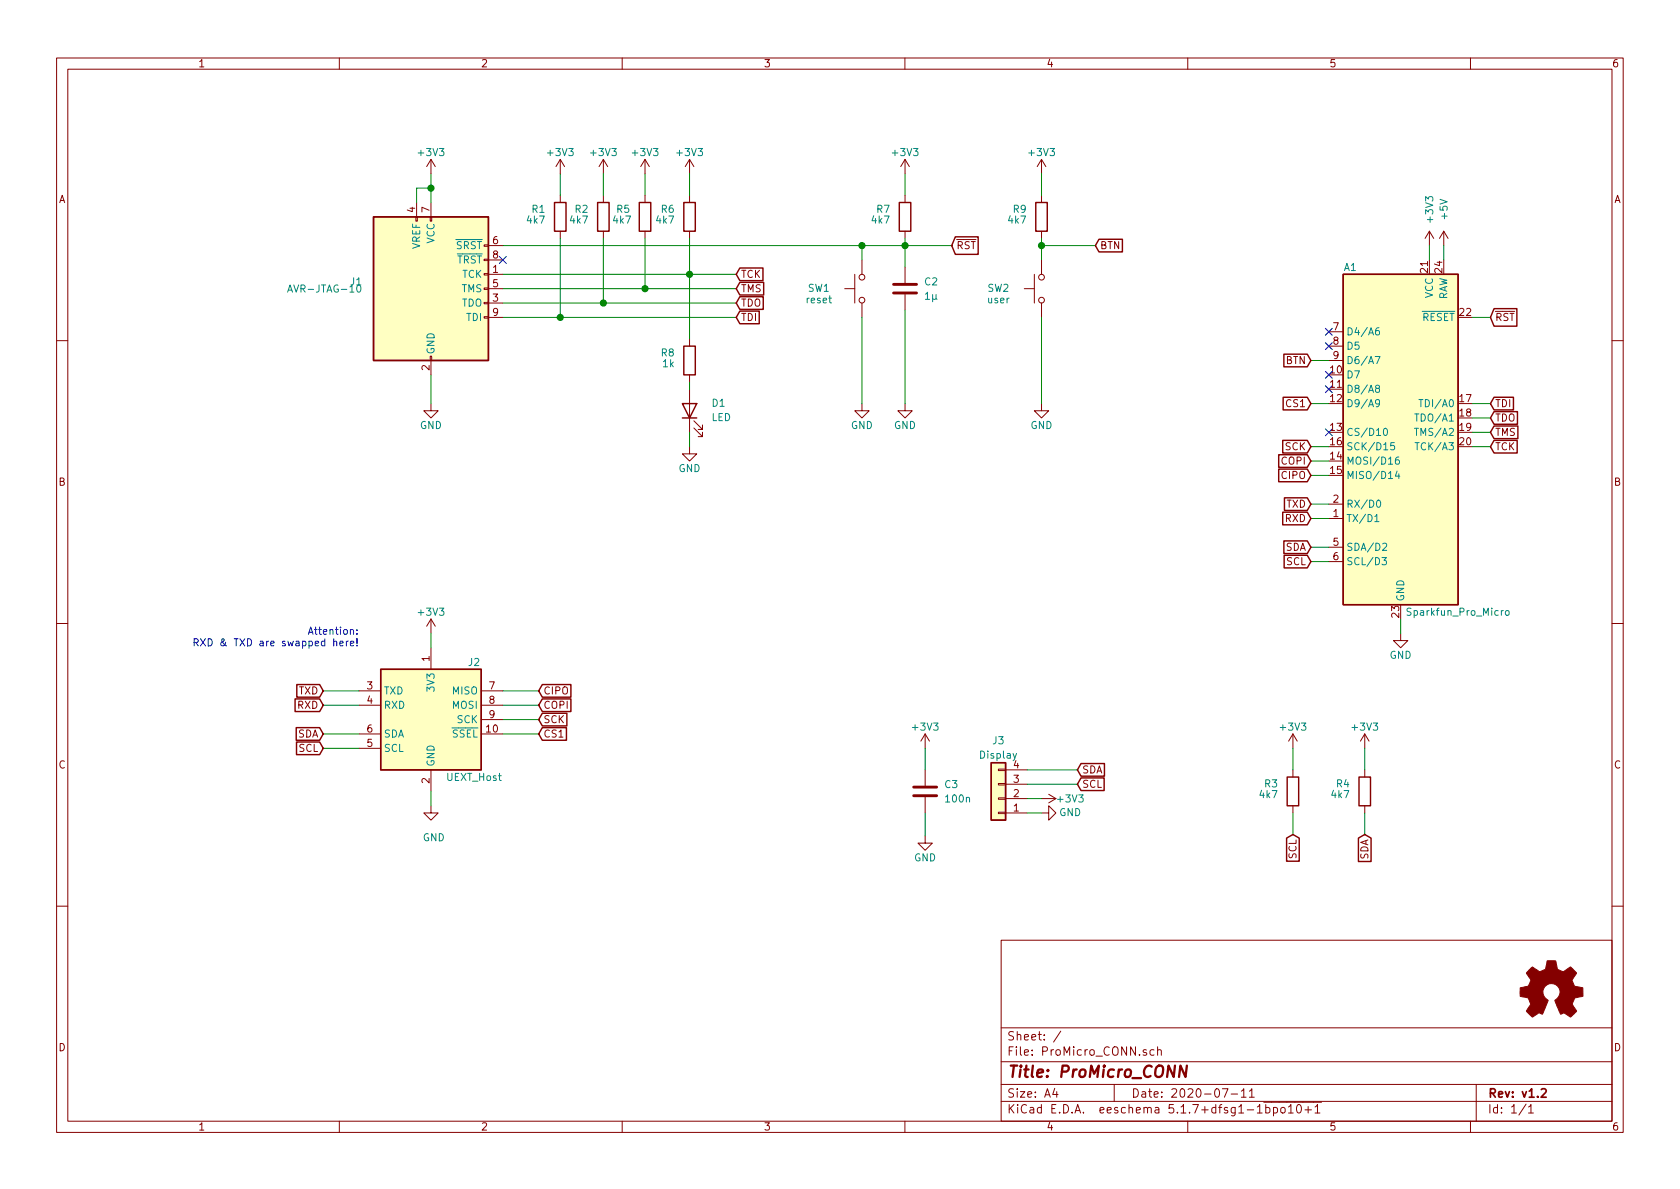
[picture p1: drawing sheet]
EESchema Schematic File Version 4
EELAYER 30 0
EELAYER END
$Descr A4 11693 8268
encoding utf-8
Sheet 1 1
Title "ProMicro_CONN"
Date "2020-07-11"
Rev "v1.2"
Comp ""
Comment1 ""
Comment2 ""
Comment3 ""
Comment4 ""
$EndDescr
Connection ~ 3000 1300
Connection ~ 3900 2200
Connection ~ 4200 2100
Connection ~ 4490 2000
Connection ~ 4800 1900
Connection ~ 6000 1700
Connection ~ 6300 1700
Wire Wire Line
	4800 2650 4800 2700
Wire Wire Line
	6300 1650 6300 1700
Wire Wire Line
	2900 1300 3000 1300
Wire Wire Line
	2900 1400 2900 1300
Wire Wire Line
	3000 1200 3000 1300
Wire Wire Line
	3000 1300 3000 1400
Wire Wire Line
	3000 4400 3000 4500
Wire Wire Line
	3000 5500 3000 5600
Wire Wire Line
	4800 3000 4800 3100
Wire Wire Line
	6000 1700 6000 1800
Wire Wire Line
	7150 5550 7250 5550
Wire Wire Line
	7150 5650 7250 5650
Wire Wire Line
	3900 1200 3900 1350
Wire Wire Line
	4200 1200 4200 1350
Wire Wire Line
	4490 1200 4490 1350
Wire Wire Line
	4800 1200 4800 1350
Wire Wire Line
	6300 1200 6300 1350
Wire Wire Line
	6300 1700 6300 1850
Wire Wire Line
	6440 5200 6440 5350
Wire Wire Line
	6440 5650 6440 5810
Wire Wire Line
	3000 2600 3000 2800
Wire Wire Line
	4800 1650 4800 1900
Wire Wire Line
	6000 1700 6300 1700
Wire Wire Line
	4490 1650 4490 2000
Wire Wire Line
	3500 2200 3900 2200
Wire Wire Line
	4200 1650 4200 2100
Wire Wire Line
	4800 1900 4800 2350
Wire Wire Line
	3900 1650 3900 2200
Wire Wire Line
	6000 2200 6000 2800
Wire Wire Line
	6300 2150 6300 2800
Wire Wire Line
	3500 2100 4200 2100
Wire Wire Line
	3500 2000 4490 2000
Wire Wire Line
	3500 1900 4800 1900
Wire Wire Line
	3500 1700 6000 1700
$Comp
L power:+3V3 #PWR0122
U 1 1
P 3000 1200
F 0 "#PWR0122" H 3000 1050 50  0001 C CNN
F 1 "+3V3" H 3000 1350 50  0000 C CNN
F 2 "" H 3000 1200 50  0001 C CNN
F 3 "" H 3000 1200 50  0001 C CNN
	1    3000 1200
	1    0    0    -1  
$EndComp
$Comp
L power:+3V3 #PWR0107
U 1 1
P 3000 4400
F 0 "#PWR0107" H 3000 4250 50  0001 C CNN
F 1 "+3V3" H 3000 4550 50  0000 C CNN
F 2 "" H 3000 4400 50  0001 C CNN
F 3 "" H 3000 4400 50  0001 C CNN
	1    3000 4400
	1    0    0    -1  
$EndComp
$Comp
L power:+3V3 #PWR0113
U 1 1
P 3900 1200
F 0 "#PWR0113" H 3900 1050 50  0001 C CNN
F 1 "+3V3" H 3900 1350 50  0000 C CNN
F 2 "" H 3900 1200 50  0001 C CNN
F 3 "" H 3900 1200 50  0001 C CNN
	1    3900 1200
	1    0    0    -1  
$EndComp
$Comp
L power:+3V3 #PWR0110
U 1 1
P 4200 1200
F 0 "#PWR0110" H 4200 1050 50  0001 C CNN
F 1 "+3V3" H 4200 1350 50  0000 C CNN
F 2 "" H 4200 1200 50  0001 C CNN
F 3 "" H 4200 1200 50  0001 C CNN
	1    4200 1200
	1    0    0    -1  
$EndComp
$Comp
L power:+3V3 #PWR0114
U 1 1
P 4490 1200
F 0 "#PWR0114" H 4490 1050 50  0001 C CNN
F 1 "+3V3" H 4490 1350 50  0000 C CNN
F 2 "" H 4490 1200 50  0001 C CNN
F 3 "" H 4490 1200 50  0001 C CNN
	1    4490 1200
	1    0    0    -1  
$EndComp
$Comp
L power:+3V3 #PWR0115
U 1 1
P 4800 1200
F 0 "#PWR0115" H 4800 1050 50  0001 C CNN
F 1 "+3V3" H 4800 1350 50  0000 C CNN
F 2 "" H 4800 1200 50  0001 C CNN
F 3 "" H 4800 1200 50  0001 C CNN
	1    4800 1200
	1    0    0    -1  
$EndComp
$Comp
L power:+3V3 #PWR0118
U 1 1
P 6300 1200
F 0 "#PWR0118" H 6300 1050 50  0001 C CNN
F 1 "+3V3" H 6300 1350 50  0000 C CNN
F 2 "" H 6300 1200 50  0001 C CNN
F 3 "" H 6300 1200 50  0001 C CNN
	1    6300 1200
	1    0    0    -1  
$EndComp
$Comp
L power:+3V3 #PWR0117
U 1 1
P 6440 5200
F 0 "#PWR0117" H 6440 5050 50  0001 C CNN
F 1 "+3V3" H 6440 5350 50  0000 C CNN
F 2 "" H 6440 5200 50  0001 C CNN
F 3 "" H 6440 5200 50  0001 C CNN
	1    6440 5200
	1    0    0    -1  
$EndComp
$Comp
L power:+3V3 #PWR0105
U 1 1
P 7250 5550
F 0 "#PWR0105" H 7250 5400 50  0001 C CNN
F 1 "+3V3" V 7250 5750 50  0000 C CNN
F 2 "" H 7250 5550 50  0001 C CNN
F 3 "" H 7250 5550 50  0001 C CNN
	1    7250 5550
	0    1    1    0   
$EndComp
$Comp
L power:GND #PWR0109
U 1 1
P 3000 2800
F 0 "#PWR0109" H 3000 2550 50  0001 C CNN
F 1 "GND" H 3000 2650 50  0000 C CNN
F 2 "" H 3000 2800 50  0001 C CNN
F 3 "" H 3000 2800 50  0001 C CNN
	1    3000 2800
	1    0    0    -1  
$EndComp
$Comp
L power:GND #PWR0108
U 1 1
P 3000 5600
F 0 "#PWR0108" H 3000 5350 50  0001 C CNN
F 1 "GND" H 3020 5380 50  0000 C CNN
F 2 "" H 3000 5600 50  0001 C CNN
F 3 "" H 3000 5600 50  0001 C CNN
	1    3000 5600
	1    0    0    -1  
$EndComp
$Comp
L power:GND #PWR0121
U 1 1
P 4800 3100
F 0 "#PWR0121" H 4800 2850 50  0001 C CNN
F 1 "GND" H 4800 2950 50  0000 C CNN
F 2 "" H 4800 3100 50  0001 C CNN
F 3 "" H 4800 3100 50  0001 C CNN
	1    4800 3100
	1    0    0    -1  
$EndComp
$Comp
L power:GND #PWR0120
U 1 1
P 6000 2800
F 0 "#PWR0120" H 6000 2550 50  0001 C CNN
F 1 "GND" H 6000 2650 50  0000 C CNN
F 2 "" H 6000 2800 50  0001 C CNN
F 3 "" H 6000 2800 50  0001 C CNN
	1    6000 2800
	1    0    0    -1  
$EndComp
$Comp
L power:GND #PWR0119
U 1 1
P 6300 2800
F 0 "#PWR0119" H 6300 2550 50  0001 C CNN
F 1 "GND" H 6300 2650 50  0000 C CNN
F 2 "" H 6300 2800 50  0001 C CNN
F 3 "" H 6300 2800 50  0001 C CNN
	1    6300 2800
	1    0    0    -1  
$EndComp
$Comp
L power:GND #PWR0116
U 1 1
P 6440 5810
F 0 "#PWR0116" H 6440 5560 50  0001 C CNN
F 1 "GND" H 6440 5660 50  0000 C CNN
F 2 "" H 6440 5810 50  0001 C CNN
F 3 "" H 6440 5810 50  0001 C CNN
	1    6440 5810
	1    0    0    -1  
$EndComp
$Comp
L power:GND #PWR0106
U 1 1
P 7250 5650
F 0 "#PWR0106" H 7250 5400 50  0001 C CNN
F 1 "GND" V 7250 5450 50  0000 C CNN
F 2 "" H 7250 5650 50  0001 C CNN
F 3 "" H 7250 5650 50  0001 C CNN
	1    7250 5650
	0    -1   -1   0   
$EndComp
$Comp
L Device:R R1
U 1 1
P 3900 1500
F 0 "R1" H 4000 1450 50  0000 L CNN
F 1 "4k7" H 4000 1525 50  0000 L CNN
F 2 "Resistor_SMD:R_0603_1608Metric" V 3830 1500 50  0001 C CNN
F 3 "~" H 3900 1500 50  0001 C CNN
F 4 "0603WAF4701T5E" H 3900 1500 50  0001 C CNN "MPN"
F 5 "C23162" H 3900 1500 50  0001 C CNN "LCSC#"
	1    3900 1500
	-1   0    0    1   
$EndComp
$Comp
L Device:R R2
U 1 1
P 4200 1500
F 0 "R2" H 4300 1450 50  0000 L CNN
F 1 "4k7" H 4300 1525 50  0000 L CNN
F 2 "Resistor_SMD:R_0603_1608Metric" V 4130 1500 50  0001 C CNN
F 3 "~" H 4200 1500 50  0001 C CNN
F 4 "0603WAF4701T5E" H 4200 1500 50  0001 C CNN "MPN"
F 5 "C23162" H 4200 1500 50  0001 C CNN "LCSC#"
	1    4200 1500
	-1   0    0    1   
$EndComp
$Comp
L Device:R R5
U 1 1
P 4490 1500
F 0 "R5" H 4590 1450 50  0000 L CNN
F 1 "4k7" H 4580 1525 50  0000 L CNN
F 2 "Resistor_SMD:R_0603_1608Metric" V 4420 1500 50  0001 C CNN
F 3 "~" H 4490 1500 50  0001 C CNN
F 4 "0603WAF4701T5E" H 4490 1500 50  0001 C CNN "MPN"
F 5 "C23162" H 4490 1500 50  0001 C CNN "LCSC#"
	1    4490 1500
	-1   0    0    1   
$EndComp
$Comp
L Device:R R6
U 1 1
P 4800 1500
F 0 "R6" H 4900 1450 50  0000 L CNN
F 1 "4k7" H 4900 1525 50  0000 L CNN
F 2 "Resistor_SMD:R_0603_1608Metric" V 4730 1500 50  0001 C CNN
F 3 "~" H 4800 1500 50  0001 C CNN
F 4 "0603WAF4701T5E" H 4800 1500 50  0001 C CNN "MPN"
F 5 "C23162" H 4800 1500 50  0001 C CNN "LCSC#"
	1    4800 1500
	-1   0    0    1   
$EndComp
$Comp
L Device:R R8
U 1 1
P 4800 2500
F 0 "R8" H 4900 2450 50  0000 L CNN
F 1 "1k" H 4900 2525 50  0000 L CNN
F 2 "Resistor_SMD:R_0603_1608Metric" V 4730 2500 50  0001 C CNN
F 3 "~" H 4800 2500 50  0001 C CNN
	1    4800 2500
	-1   0    0    1   
$EndComp
$Comp
L Device:R R7
U 1 1
P 6300 1500
F 0 "R7" H 6400 1450 50  0000 L CNN
F 1 "4k7" H 6400 1525 50  0000 L CNN
F 2 "Resistor_SMD:R_0603_1608Metric" V 6230 1500 50  0001 C CNN
F 3 "~" H 6300 1500 50  0001 C CNN
F 4 "0603WAF4701T5E" H 6300 1500 50  0001 C CNN "MPN"
F 5 "C23162" H 6300 1500 50  0001 C CNN "LCSC#"
	1    6300 1500
	-1   0    0    1   
$EndComp
$Comp
L Device:R R3
U 1 1
P 9000 5500
F 0 "R3" H 9100 5450 50  0000 L CNN
F 1 "4k7" H 9100 5525 50  0000 L CNN
F 2 "Resistor_SMD:R_0603_1608Metric" V 8930 5500 50  0001 C CNN
F 3 "~" H 9000 5500 50  0001 C CNN
F 4 "C23162" H 9000 5500 50  0001 C CNN "LCSC#"
F 5 "0603WAF4701T5E" H 9000 5500 50  0001 C CNN "MPN"
	1    9000 5500
	-1   0    0    1   
$EndComp
$Comp
L Device:R R4
U 1 1
P 9500 5500
F 0 "R4" H 9600 5450 50  0000 L CNN
F 1 "4k7" H 9600 5525 50  0000 L CNN
F 2 "Resistor_SMD:R_0603_1608Metric" V 9430 5500 50  0001 C CNN
F 3 "~" H 9500 5500 50  0001 C CNN
F 4 "C23162" H 9500 5500 50  0001 C CNN "LCSC#"
F 5 "0603WAF4701T5E" H 9500 5500 50  0001 C CNN "MPN"
	1    9500 5500
	-1   0    0    1   
$EndComp
$Comp
L Device:LED D1
U 1 1
P 4800 2850
F 0 "D1" V 4850 2700 50  0000 R CNN
F 1 "LED" V 4750 2700 50  0000 R CNN
F 2 "LED_SMD:LED_0603_1608Metric" H 4800 2850 50  0001 C CNN
F 3 "~" H 4800 2850 50  0001 C CNN
F 4 "19-217/GHC-YR1S2/3T" H 4800 2850 50  0001 C CNN "MPN"
F 5 "C72043" H 4800 2850 50  0001 C CNN "LCSC#"
	1    4800 2850
	0    -1   -1   0   
$EndComp
$Comp
L Device:C C2
U 1 1
P 6300 2000
F 0 "C2" H 6430 2050 50  0000 L CNN
F 1 "1µ" H 6430 1950 50  0000 L CNN
F 2 "Capacitor_SMD:C_0603_1608Metric" H 6338 1850 50  0001 C CNN
F 3 "~" H 6300 2000 50  0001 C CNN
F 4 "CL10A105KB8NNNC" H 6300 2000 50  0001 C CNN "MPN"
F 5 "C15849" H 6300 2000 50  0001 C CNN "LCSC#"
	1    6300 2000
	1    0    0    -1  
$EndComp
$Comp
L Device:C C3
U 1 1
P 6440 5500
F 0 "C3" H 6570 5550 50  0000 L CNN
F 1 "100n" H 6570 5450 50  0000 L CNN
F 2 "Capacitor_SMD:C_0603_1608Metric" H 6478 5350 50  0001 C CNN
F 3 "~" H 6440 5500 50  0001 C CNN
F 4 "CC0603KRX7R9BB104" H 6440 5500 50  0001 C CNN "MPN"
F 5 "C14663" H 6440 5500 50  0001 C CNN "LCSC#"
	1    6440 5500
	1    0    0    -1  
$EndComp
$Comp
L Switch:SW_Push SW1
U 1 1
P 6000 2000
F 0 "SW1" V 6000 2300 50  0000 C CNN
F 1 "reset" V 5920 2300 50  0000 C CNN
F 2 "Button_Switch_SMD:SW_SPST_B3U-1000P" H 6000 2200 50  0001 C CNN
F 3 "~" H 6000 2200 50  0001 C CNN
F 4 " B3U-1000P" H 6000 2000 50  0001 C CNN "MPN"
	1    6000 2000
	0    -1   -1   0   
$EndComp
$Comp
L Connector_Generic:Conn_01x04 J3
U 1 1
P 6950 5550
F 0 "J3" H 6950 5150 50  0000 C CNN
F 1 "Display" H 6950 5250 50  0000 C CNN
F 2 "Connector_PinHeader_2.54mm:PinHeader_1x04_P2.54mm_Vertical" H 6950 5550 50  0001 C CNN
F 3 "~" H 6950 5550 50  0001 C CNN
	1    6950 5550
	-1   0    0    1   
$EndComp
$Comp
L Connector:UEXT_Host J2
U 1 1
P 3000 5000
F 0 "J2" H 3300 5400 50  0000 C CNN
F 1 "UEXT_Host" H 3300 4600 50  0000 C CNN
F 2 "Connector_PCBEdge:UEXT" H 3010 5600 50  0001 C CNN
F 3 "https://www.olimex.com/Products/Modules/UEXT/resources/UEXT_rev_B.pdf" H 2850 5000 50  0001 C CNN
	1    3000 5000
	1    0    0    -1  
$EndComp
NoConn ~ 3500 1800
Text Notes 2500 4500 2    50   ~ 0
Attention:\nRXD & TXD are swapped here!
$Comp
L Switch:SW_Push SW2
U 1 1
P 7250 2000
F 0 "SW2" V 7250 2300 50  0000 C CNN
F 1 "user" V 7170 2300 50  0000 C CNN
F 2 "Button_Switch_SMD:SW_SPST_B3U-1000P" H 7250 2200 50  0001 C CNN
F 3 "~" H 7250 2200 50  0001 C CNN
F 4 " B3U-1000P" H 7250 2000 50  0001 C CNN "MPN"
	1    7250 2000
	0    -1   -1   0   
$EndComp
$Comp
L power:GND #PWR0123
U 1 1
P 7250 2800
F 0 "#PWR0123" H 7250 2550 50  0001 C CNN
F 1 "GND" H 7250 2650 50  0000 C CNN
F 2 "" H 7250 2800 50  0001 C CNN
F 3 "" H 7250 2800 50  0001 C CNN
	1    7250 2800
	1    0    0    -1  
$EndComp
$Comp
L Device:R R9
U 1 1
P 7250 1500
F 0 "R9" H 7350 1450 50  0000 L CNN
F 1 "4k7" H 7350 1525 50  0000 L CNN
F 2 "Resistor_SMD:R_0603_1608Metric" V 7180 1500 50  0001 C CNN
F 3 "~" H 7250 1500 50  0001 C CNN
F 4 "0603WAF4701T5E" H 7250 1500 50  0001 C CNN "MPN"
F 5 "C23162" H 7250 1500 50  0001 C CNN "LCSC#"
	1    7250 1500
	-1   0    0    1   
$EndComp
Wire Wire Line
	7250 1650 7250 1700
$Comp
L power:+3V3 #PWR0124
U 1 1
P 7250 1200
F 0 "#PWR0124" H 7250 1050 50  0001 C CNN
F 1 "+3V3" H 7250 1350 50  0000 C CNN
F 2 "" H 7250 1200 50  0001 C CNN
F 3 "" H 7250 1200 50  0001 C CNN
	1    7250 1200
	1    0    0    -1  
$EndComp
Wire Wire Line
	7250 1200 7250 1350
Connection ~ 7250 1700
Wire Wire Line
	7250 1700 7250 1800
Wire Wire Line
	7250 2200 7250 2800
$Comp
L Connector:AVR-JTAG-10 J1
U 1 1
P 3000 2000
F 0 "J1" H 2525 2050 50  0000 R CNN
F 1 "AVR-JTAG-10" H 2525 2000 50  0000 R CNN
F 2 "Connector_IDC:IDC-Header_2x05_P2.54mm_Vertical" V 2850 2150 50  0001 C CNN
F 3 " ~" H 1725 1450 50  0001 C CNN
	1    3000 2000
	1    0    0    -1  
$EndComp
Wire Wire Line
	4800 1900 5125 1900
Wire Wire Line
	4490 2000 5125 2000
Wire Wire Line
	4200 2100 5125 2100
Wire Wire Line
	3900 2200 5125 2200
Wire Wire Line
	6300 1700 6625 1700
Wire Wire Line
	7250 1700 7625 1700
Wire Wire Line
	2250 4900 2500 4900
Wire Wire Line
	2250 4800 2500 4800
Wire Wire Line
	2250 5100 2500 5100
Wire Wire Line
	2250 5200 2500 5200
Wire Wire Line
	3750 4900 3500 4900
Wire Wire Line
	3750 5100 3500 5100
Wire Wire Line
	3750 5000 3500 5000
Wire Wire Line
	3750 4800 3500 4800
Wire Wire Line
	7150 5350 7500 5350
Wire Wire Line
	7150 5450 7500 5450
Wire Wire Line
	9950 1700 9950 1800
Wire Wire Line
	9000 5200 9000 5350
Wire Wire Line
	9000 5650 9000 5800
Wire Wire Line
	9500 5200 9500 5350
Wire Wire Line
	9500 5650 9500 5800
Text GLabel 9000 5800 3    50   Input ~ 0
SCL
Text GLabel 9500 5800 3    50   Input ~ 0
SDA
$Comp
L power:+3V3 #PWR0102
U 1 1
P 9950 1700
F 0 "#PWR0102" H 9950 1550 50  0001 C CNN
F 1 "+3V3" V 9950 1950 50  0000 C CNN
F 2 "" H 9950 1700 50  0001 C CNN
F 3 "" H 9950 1700 50  0001 C CNN
	1    9950 1700
	1    0    0    -1  
$EndComp
$Comp
L power:+3V3 #PWR0112
U 1 1
P 9000 5200
F 0 "#PWR0112" H 9000 5050 50  0001 C CNN
F 1 "+3V3" H 9000 5350 50  0000 C CNN
F 2 "" H 9000 5200 50  0001 C CNN
F 3 "" H 9000 5200 50  0001 C CNN
	1    9000 5200
	1    0    0    -1  
$EndComp
$Comp
L power:+3V3 #PWR0111
U 1 1
P 9500 5200
F 0 "#PWR0111" H 9500 5050 50  0001 C CNN
F 1 "+3V3" H 9500 5350 50  0000 C CNN
F 2 "" H 9500 5200 50  0001 C CNN
F 3 "" H 9500 5200 50  0001 C CNN
	1    9500 5200
	1    0    0    -1  
$EndComp
$Comp
L power:GND #PWR0101
U 1 1
P 9750 4400
F 0 "#PWR0101" H 9750 4150 50  0001 C CNN
F 1 "GND" H 9750 4250 50  0000 C CNN
F 2 "" H 9750 4400 50  0001 C CNN
F 3 "" H 9750 4400 50  0001 C CNN
	1    9750 4400
	1    0    0    -1  
$EndComp
$Comp
L Graphic:Logo_Open_Hardware_Small LOGO1
U 1 1
P 10800 6900
F 0 "LOGO1" H 10800 7175 50  0001 C CNN
F 1 "Logo_Open_Hardware_Small" H 10800 6675 50  0001 C CNN
F 2 "Symbol:OSHW-Symbol_6.7x6mm_SilkScreen" H 10800 6900 50  0001 C CNN
F 3 "" H 10800 6900 50  0001 C CNN
	1    10800 6900
	1    0    0    -1  
$EndComp
Text GLabel 9125 3900 0    50   Input ~ 0
SCL
Text GLabel 9125 3800 0    50   Input ~ 0
SDA
$Comp
L ProMicro:Sparkfun_Pro_Micro A1
U 1 1
P 9750 3000
F 0 "A1" H 9400 4150 50  0000 C CNN
F 1 "Sparkfun_Pro_Micro" H 10150 1750 50  0000 C CNN
F 2 "Module:Sparkfun_Pro_Micro" H 9850 1650 50  0001 L CNN
F 3 "https://cdn.sparkfun.com/datasheets/Dev/Arduino/Boards/Pro_Micro_v13b.pdf" H 9750 2200 50  0001 C CNN
	1    9750 3000
	1    0    0    -1  
$EndComp
Wire Wire Line
	10050 1700 10050 1800
$Comp
L power:+5V #PWR01
U 1 1
P 10050 1700
F 0 "#PWR01" H 10050 1550 50  0001 C CNN
F 1 "+5V" V 10050 1950 50  0000 C CNN
F 2 "" H 10050 1700 50  0001 C CNN
F 3 "" H 10050 1700 50  0001 C CNN
	1    10050 1700
	1    0    0    -1  
$EndComp
Wire Wire Line
	9750 4400 9750 4300
Text GLabel 9125 3500 0    50   Input ~ 0
TXD
Text GLabel 9125 3600 0    50   Input ~ 0
RXD
Wire Wire Line
	9125 3900 9250 3900
Wire Wire Line
	9250 3800 9125 3800
Text GLabel 9125 3200 0    50   Input ~ 0
COPI
Text GLabel 9125 3300 0    50   Input ~ 0
CIPO
Text GLabel 9125 3100 0    50   Input ~ 0
SCK
Wire Wire Line
	9125 3600 9250 3600
Wire Wire Line
	9250 3500 9125 3500
Wire Wire Line
	9125 3300 9250 3300
Wire Wire Line
	9250 3200 9125 3200
Wire Wire Line
	9125 3100 9250 3100
Text GLabel 10375 2200 2    50   Input ~ 0
~RST
Wire Wire Line
	10375 2200 10250 2200
Text GLabel 9125 2500 0    50   Input ~ 0
BTN
Text GLabel 9125 2800 0    50   Input ~ 0
CS1
Wire Wire Line
	9125 2800 9250 2800
Wire Wire Line
	9250 2500 9125 2500
Text GLabel 10375 2900 2    50   Input ~ 0
TDO
Text GLabel 10375 2800 2    50   Input ~ 0
TDI
Text GLabel 10375 3100 2    50   Input ~ 0
TCK
Text GLabel 10375 3000 2    50   Input ~ 0
TMS
Wire Wire Line
	10250 3100 10375 3100
Wire Wire Line
	10375 3000 10250 3000
Wire Wire Line
	10250 2900 10375 2900
Wire Wire Line
	10375 2800 10250 2800
Text GLabel 3750 4900 2    50   Input ~ 0
COPI
Text GLabel 3750 4800 2    50   Input ~ 0
CIPO
Text GLabel 3750 5100 2    50   Input ~ 0
CS1
Text GLabel 3750 5000 2    50   Input ~ 0
SCK
Text GLabel 2250 5200 0    50   Input ~ 0
SCL
Text GLabel 2250 5100 0    50   Input ~ 0
SDA
Text GLabel 2250 4800 0    50   Input ~ 0
TXD
Text GLabel 2250 4900 0    50   Input ~ 0
RXD
Text GLabel 5125 2100 2    50   Input ~ 0
TDO
Text GLabel 5125 2200 2    50   Input ~ 0
TDI
Text GLabel 5125 1900 2    50   Input ~ 0
TCK
Text GLabel 5125 2000 2    50   Input ~ 0
TMS
Text GLabel 7500 5450 2    50   Input ~ 0
SCL
Text GLabel 7500 5350 2    50   Input ~ 0
SDA
Text GLabel 7625 1700 2    50   Input ~ 0
BTN
Text GLabel 6625 1700 2    50   Input ~ 0
~RST
NoConn ~ 9250 2700
NoConn ~ 9250 2600
NoConn ~ 9250 2400
NoConn ~ 9250 3000
NoConn ~ 9250 2300
$EndSCHEMATC
